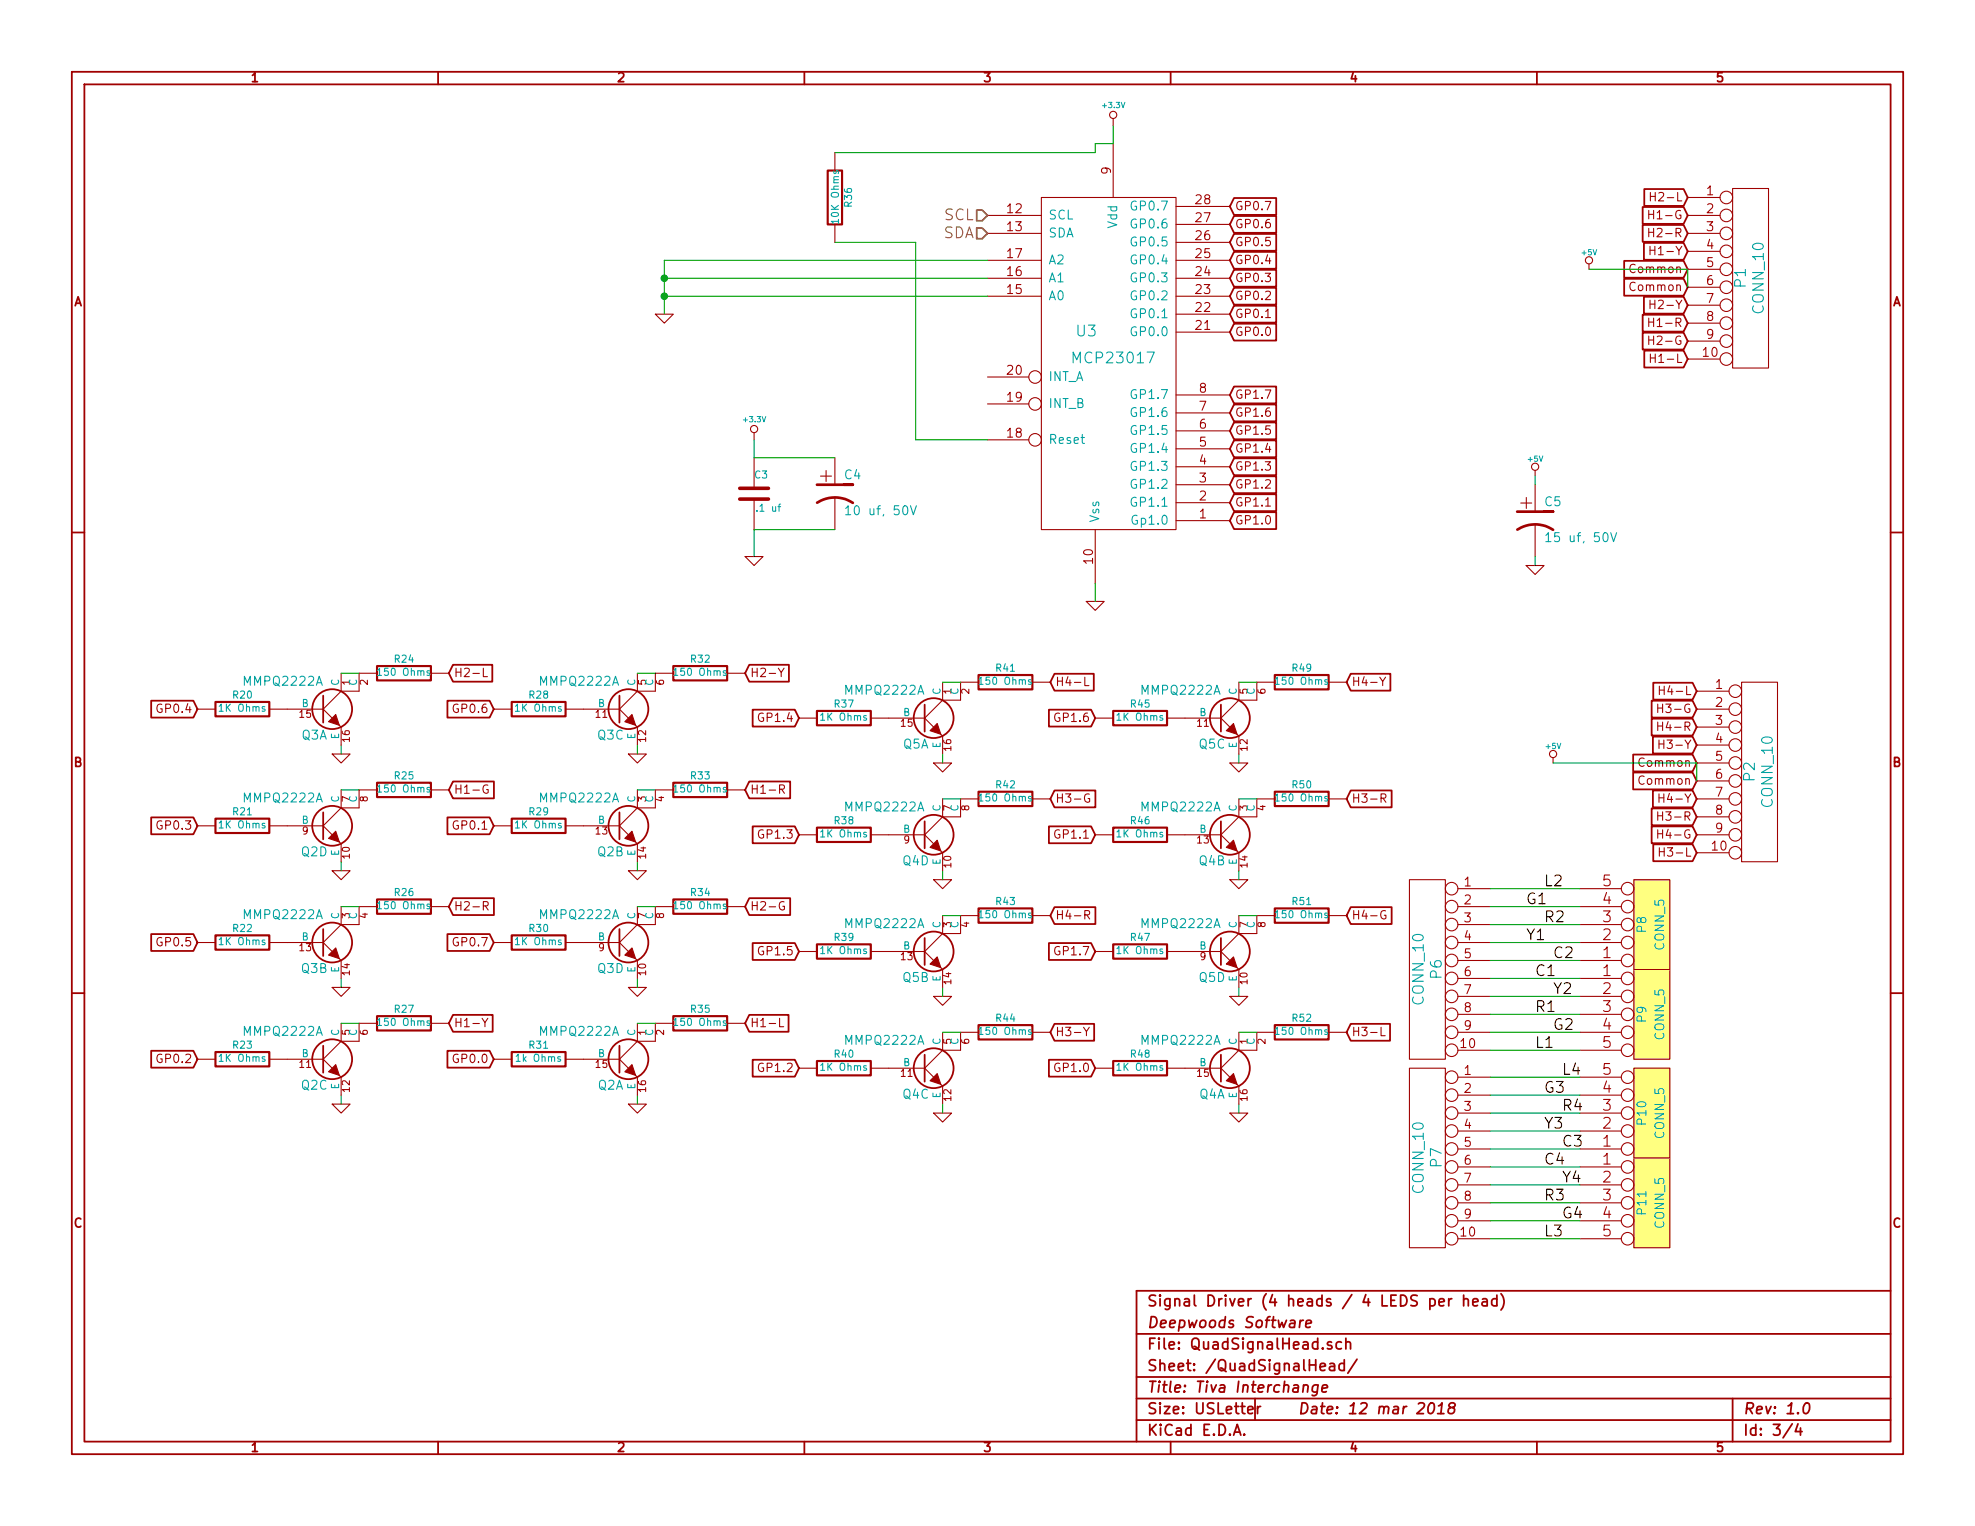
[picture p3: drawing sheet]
EESchema Schematic File Version 2
LIBS:mmpq2222a
LIBS:power
LIBS:device
LIBS:transistors
LIBS:conn
LIBS:linear
LIBS:regul
LIBS:74xx
LIBS:cmos4000
LIBS:adc-dac
LIBS:memory
LIBS:xilinx
LIBS:special
LIBS:microcontrollers
LIBS:dsp
LIBS:microchip
LIBS:analog_switches
LIBS:motorola
LIBS:texas
LIBS:intel
LIBS:audio
LIBS:interface
LIBS:digital-audio
LIBS:philips
LIBS:display
LIBS:cypress
LIBS:siliconi
LIBS:opto
LIBS:atmel
LIBS:contrib
LIBS:valves
LIBS:TivaInterchangeSMD-cache
EELAYER 27 0
EELAYER END
$Descr USLetter 11000 8500
encoding utf-8
Sheet 3 4
Title "Tiva Interchange"
Date "12 mar 2018"
Rev "1.0"
Comp "Deepwoods Software"
Comment1 "Signal Driver (4 heads / 4 LEDS per head)"
Comment2 ""
Comment3 ""
Comment4 ""
$EndDescr
$Comp
L MCP23017 U3
U 1 1
P 6200 2000
F 0 "U3" H 6050 2150 60  0000 C CNN
F 1 "MCP23017" H 6200 2000 60  0000 C CNN
F 2 "~" H 6200 2000 60  0000 C CNN
F 3 "~" H 6200 2000 60  0000 C CNN
	1    6200 2000
	1    0    0    -1  
$EndComp
$Comp
L R R20
U 1 1
P 1350 3950
F 0 "R20" V 1430 3950 40  0000 C CNN
F 1 "1K Ohms" V 1357 3951 40  0000 C CNN
F 2 "~" V 1280 3950 30  0000 C CNN
F 3 "~" H 1350 3950 30  0000 C CNN
	1    1350 3950
	0    -1   -1   0   
$EndComp
$Comp
L R R24
U 1 1
P 2250 3750
F 0 "R24" V 2330 3750 40  0000 C CNN
F 1 "150 Ohms" V 2257 3751 40  0000 C CNN
F 2 "~" V 2180 3750 30  0000 C CNN
F 3 "~" H 2250 3750 30  0000 C CNN
	1    2250 3750
	0    -1   -1   0   
$EndComp
$Comp
L GND #PWR038
U 1 1
P 1900 4200
F 0 "#PWR038" H 1900 4200 30  0001 C CNN
F 1 "GND" H 1900 4130 30  0001 C CNN
F 2 "" H 1900 4200 60  0000 C CNN
F 3 "" H 1900 4200 60  0000 C CNN
	1    1900 4200
	1    0    0    -1  
$EndComp
$Comp
L R R21
U 1 1
P 1350 4600
F 0 "R21" V 1430 4600 40  0000 C CNN
F 1 "1K Ohms" V 1357 4601 40  0000 C CNN
F 2 "~" V 1280 4600 30  0000 C CNN
F 3 "~" H 1350 4600 30  0000 C CNN
	1    1350 4600
	0    -1   -1   0   
$EndComp
$Comp
L R R25
U 1 1
P 2250 4400
F 0 "R25" V 2330 4400 40  0000 C CNN
F 1 "150 Ohms" V 2257 4401 40  0000 C CNN
F 2 "~" V 2180 4400 30  0000 C CNN
F 3 "~" H 2250 4400 30  0000 C CNN
	1    2250 4400
	0    -1   -1   0   
$EndComp
$Comp
L GND #PWR039
U 1 1
P 1900 4850
F 0 "#PWR039" H 1900 4850 30  0001 C CNN
F 1 "GND" H 1900 4780 30  0001 C CNN
F 2 "" H 1900 4850 60  0000 C CNN
F 3 "" H 1900 4850 60  0000 C CNN
	1    1900 4850
	1    0    0    -1  
$EndComp
$Comp
L R R22
U 1 1
P 1350 5250
F 0 "R22" V 1430 5250 40  0000 C CNN
F 1 "1K Ohms" V 1357 5251 40  0000 C CNN
F 2 "~" V 1280 5250 30  0000 C CNN
F 3 "~" H 1350 5250 30  0000 C CNN
	1    1350 5250
	0    -1   -1   0   
$EndComp
$Comp
L R R26
U 1 1
P 2250 5050
F 0 "R26" V 2330 5050 40  0000 C CNN
F 1 "150 Ohms" V 2257 5051 40  0000 C CNN
F 2 "~" V 2180 5050 30  0000 C CNN
F 3 "~" H 2250 5050 30  0000 C CNN
	1    2250 5050
	0    -1   -1   0   
$EndComp
$Comp
L GND #PWR040
U 1 1
P 1900 5500
F 0 "#PWR040" H 1900 5500 30  0001 C CNN
F 1 "GND" H 1900 5430 30  0001 C CNN
F 2 "" H 1900 5500 60  0000 C CNN
F 3 "" H 1900 5500 60  0000 C CNN
	1    1900 5500
	1    0    0    -1  
$EndComp
$Comp
L R R23
U 1 1
P 1350 5900
F 0 "R23" V 1430 5900 40  0000 C CNN
F 1 "1K Ohms" V 1357 5901 40  0000 C CNN
F 2 "~" V 1280 5900 30  0000 C CNN
F 3 "~" H 1350 5900 30  0000 C CNN
	1    1350 5900
	0    -1   -1   0   
$EndComp
$Comp
L R R27
U 1 1
P 2250 5700
F 0 "R27" V 2330 5700 40  0000 C CNN
F 1 "150 Ohms" V 2257 5701 40  0000 C CNN
F 2 "~" V 2180 5700 30  0000 C CNN
F 3 "~" H 2250 5700 30  0000 C CNN
	1    2250 5700
	0    -1   -1   0   
$EndComp
$Comp
L GND #PWR041
U 1 1
P 1900 6150
F 0 "#PWR041" H 1900 6150 30  0001 C CNN
F 1 "GND" H 1900 6080 30  0001 C CNN
F 2 "" H 1900 6150 60  0000 C CNN
F 3 "" H 1900 6150 60  0000 C CNN
	1    1900 6150
	1    0    0    -1  
$EndComp
$Comp
L R R28
U 1 1
P 3000 3950
F 0 "R28" V 3080 3950 40  0000 C CNN
F 1 "1K Ohms" V 3007 3951 40  0000 C CNN
F 2 "~" V 2930 3950 30  0000 C CNN
F 3 "~" H 3000 3950 30  0000 C CNN
	1    3000 3950
	0    -1   -1   0   
$EndComp
$Comp
L R R32
U 1 1
P 3900 3750
F 0 "R32" V 3980 3750 40  0000 C CNN
F 1 "150 Ohms" V 3907 3751 40  0000 C CNN
F 2 "~" V 3830 3750 30  0000 C CNN
F 3 "~" H 3900 3750 30  0000 C CNN
	1    3900 3750
	0    -1   -1   0   
$EndComp
$Comp
L GND #PWR042
U 1 1
P 3550 4200
F 0 "#PWR042" H 3550 4200 30  0001 C CNN
F 1 "GND" H 3550 4130 30  0001 C CNN
F 2 "" H 3550 4200 60  0000 C CNN
F 3 "" H 3550 4200 60  0000 C CNN
	1    3550 4200
	1    0    0    -1  
$EndComp
$Comp
L R R29
U 1 1
P 3000 4600
F 0 "R29" V 3080 4600 40  0000 C CNN
F 1 "1K Ohms" V 3007 4601 40  0000 C CNN
F 2 "~" V 2930 4600 30  0000 C CNN
F 3 "~" H 3000 4600 30  0000 C CNN
	1    3000 4600
	0    -1   -1   0   
$EndComp
$Comp
L R R33
U 1 1
P 3900 4400
F 0 "R33" V 3980 4400 40  0000 C CNN
F 1 "150 Ohms" V 3907 4401 40  0000 C CNN
F 2 "~" V 3830 4400 30  0000 C CNN
F 3 "~" H 3900 4400 30  0000 C CNN
	1    3900 4400
	0    -1   -1   0   
$EndComp
$Comp
L GND #PWR043
U 1 1
P 3550 4850
F 0 "#PWR043" H 3550 4850 30  0001 C CNN
F 1 "GND" H 3550 4780 30  0001 C CNN
F 2 "" H 3550 4850 60  0000 C CNN
F 3 "" H 3550 4850 60  0000 C CNN
	1    3550 4850
	1    0    0    -1  
$EndComp
$Comp
L R R30
U 1 1
P 3000 5250
F 0 "R30" V 3080 5250 40  0000 C CNN
F 1 "1K Ohms" V 3007 5251 40  0000 C CNN
F 2 "~" V 2930 5250 30  0000 C CNN
F 3 "~" H 3000 5250 30  0000 C CNN
	1    3000 5250
	0    -1   -1   0   
$EndComp
$Comp
L R R34
U 1 1
P 3900 5050
F 0 "R34" V 3980 5050 40  0000 C CNN
F 1 "150 Ohms" V 3907 5051 40  0000 C CNN
F 2 "~" V 3830 5050 30  0000 C CNN
F 3 "~" H 3900 5050 30  0000 C CNN
	1    3900 5050
	0    -1   -1   0   
$EndComp
$Comp
L GND #PWR044
U 1 1
P 3550 5500
F 0 "#PWR044" H 3550 5500 30  0001 C CNN
F 1 "GND" H 3550 5430 30  0001 C CNN
F 2 "" H 3550 5500 60  0000 C CNN
F 3 "" H 3550 5500 60  0000 C CNN
	1    3550 5500
	1    0    0    -1  
$EndComp
$Comp
L R R31
U 1 1
P 3000 5900
F 0 "R31" V 3080 5900 40  0000 C CNN
F 1 "1k Ohms" V 3007 5901 40  0000 C CNN
F 2 "~" V 2930 5900 30  0000 C CNN
F 3 "~" H 3000 5900 30  0000 C CNN
	1    3000 5900
	0    -1   -1   0   
$EndComp
$Comp
L R R35
U 1 1
P 3900 5700
F 0 "R35" V 3980 5700 40  0000 C CNN
F 1 "150 Ohms" V 3907 5701 40  0000 C CNN
F 2 "~" V 3830 5700 30  0000 C CNN
F 3 "~" H 3900 5700 30  0000 C CNN
	1    3900 5700
	0    -1   -1   0   
$EndComp
$Comp
L GND #PWR045
U 1 1
P 3550 6150
F 0 "#PWR045" H 3550 6150 30  0001 C CNN
F 1 "GND" H 3550 6080 30  0001 C CNN
F 2 "" H 3550 6150 60  0000 C CNN
F 3 "" H 3550 6150 60  0000 C CNN
	1    3550 6150
	1    0    0    -1  
$EndComp
$Comp
L R R37
U 1 1
P 4700 4000
F 0 "R37" V 4780 4000 40  0000 C CNN
F 1 "1K Ohms" V 4707 4001 40  0000 C CNN
F 2 "~" V 4630 4000 30  0000 C CNN
F 3 "~" H 4700 4000 30  0000 C CNN
	1    4700 4000
	0    -1   -1   0   
$EndComp
$Comp
L R R41
U 1 1
P 5600 3800
F 0 "R41" V 5680 3800 40  0000 C CNN
F 1 "150 Ohms" V 5607 3801 40  0000 C CNN
F 2 "~" V 5530 3800 30  0000 C CNN
F 3 "~" H 5600 3800 30  0000 C CNN
	1    5600 3800
	0    -1   -1   0   
$EndComp
$Comp
L GND #PWR046
U 1 1
P 5250 4250
F 0 "#PWR046" H 5250 4250 30  0001 C CNN
F 1 "GND" H 5250 4180 30  0001 C CNN
F 2 "" H 5250 4250 60  0000 C CNN
F 3 "" H 5250 4250 60  0000 C CNN
	1    5250 4250
	1    0    0    -1  
$EndComp
$Comp
L R R38
U 1 1
P 4700 4650
F 0 "R38" V 4780 4650 40  0000 C CNN
F 1 "1K Ohms" V 4707 4651 40  0000 C CNN
F 2 "~" V 4630 4650 30  0000 C CNN
F 3 "~" H 4700 4650 30  0000 C CNN
	1    4700 4650
	0    -1   -1   0   
$EndComp
$Comp
L R R42
U 1 1
P 5600 4450
F 0 "R42" V 5680 4450 40  0000 C CNN
F 1 "150 Ohms" V 5607 4451 40  0000 C CNN
F 2 "~" V 5530 4450 30  0000 C CNN
F 3 "~" H 5600 4450 30  0000 C CNN
	1    5600 4450
	0    -1   -1   0   
$EndComp
$Comp
L GND #PWR047
U 1 1
P 5250 4900
F 0 "#PWR047" H 5250 4900 30  0001 C CNN
F 1 "GND" H 5250 4830 30  0001 C CNN
F 2 "" H 5250 4900 60  0000 C CNN
F 3 "" H 5250 4900 60  0000 C CNN
	1    5250 4900
	1    0    0    -1  
$EndComp
$Comp
L R R39
U 1 1
P 4700 5300
F 0 "R39" V 4780 5300 40  0000 C CNN
F 1 "1K Ohms" V 4707 5301 40  0000 C CNN
F 2 "~" V 4630 5300 30  0000 C CNN
F 3 "~" H 4700 5300 30  0000 C CNN
	1    4700 5300
	0    -1   -1   0   
$EndComp
$Comp
L R R43
U 1 1
P 5600 5100
F 0 "R43" V 5680 5100 40  0000 C CNN
F 1 "150 Ohms" V 5607 5101 40  0000 C CNN
F 2 "~" V 5530 5100 30  0000 C CNN
F 3 "~" H 5600 5100 30  0000 C CNN
	1    5600 5100
	0    -1   -1   0   
$EndComp
$Comp
L GND #PWR048
U 1 1
P 5250 5550
F 0 "#PWR048" H 5250 5550 30  0001 C CNN
F 1 "GND" H 5250 5480 30  0001 C CNN
F 2 "" H 5250 5550 60  0000 C CNN
F 3 "" H 5250 5550 60  0000 C CNN
	1    5250 5550
	1    0    0    -1  
$EndComp
$Comp
L R R40
U 1 1
P 4700 5950
F 0 "R40" V 4780 5950 40  0000 C CNN
F 1 "1K Ohms" V 4707 5951 40  0000 C CNN
F 2 "~" V 4630 5950 30  0000 C CNN
F 3 "~" H 4700 5950 30  0000 C CNN
	1    4700 5950
	0    -1   -1   0   
$EndComp
$Comp
L R R44
U 1 1
P 5600 5750
F 0 "R44" V 5680 5750 40  0000 C CNN
F 1 "150 Ohms" V 5607 5751 40  0000 C CNN
F 2 "~" V 5530 5750 30  0000 C CNN
F 3 "~" H 5600 5750 30  0000 C CNN
	1    5600 5750
	0    -1   -1   0   
$EndComp
$Comp
L GND #PWR049
U 1 1
P 5250 6200
F 0 "#PWR049" H 5250 6200 30  0001 C CNN
F 1 "GND" H 5250 6130 30  0001 C CNN
F 2 "" H 5250 6200 60  0000 C CNN
F 3 "" H 5250 6200 60  0000 C CNN
	1    5250 6200
	1    0    0    -1  
$EndComp
$Comp
L R R45
U 1 1
P 6350 4000
F 0 "R45" V 6430 4000 40  0000 C CNN
F 1 "1K Ohms" V 6357 4001 40  0000 C CNN
F 2 "~" V 6280 4000 30  0000 C CNN
F 3 "~" H 6350 4000 30  0000 C CNN
	1    6350 4000
	0    -1   -1   0   
$EndComp
$Comp
L R R49
U 1 1
P 7250 3800
F 0 "R49" V 7330 3800 40  0000 C CNN
F 1 "150 Ohms" V 7257 3801 40  0000 C CNN
F 2 "~" V 7180 3800 30  0000 C CNN
F 3 "~" H 7250 3800 30  0000 C CNN
	1    7250 3800
	0    -1   -1   0   
$EndComp
$Comp
L GND #PWR050
U 1 1
P 6900 4250
F 0 "#PWR050" H 6900 4250 30  0001 C CNN
F 1 "GND" H 6900 4180 30  0001 C CNN
F 2 "" H 6900 4250 60  0000 C CNN
F 3 "" H 6900 4250 60  0000 C CNN
	1    6900 4250
	1    0    0    -1  
$EndComp
$Comp
L R R46
U 1 1
P 6350 4650
F 0 "R46" V 6430 4650 40  0000 C CNN
F 1 "1K Ohms" V 6357 4651 40  0000 C CNN
F 2 "~" V 6280 4650 30  0000 C CNN
F 3 "~" H 6350 4650 30  0000 C CNN
	1    6350 4650
	0    -1   -1   0   
$EndComp
$Comp
L R R50
U 1 1
P 7250 4450
F 0 "R50" V 7330 4450 40  0000 C CNN
F 1 "150 Ohms" V 7257 4451 40  0000 C CNN
F 2 "~" V 7180 4450 30  0000 C CNN
F 3 "~" H 7250 4450 30  0000 C CNN
	1    7250 4450
	0    -1   -1   0   
$EndComp
$Comp
L GND #PWR051
U 1 1
P 6900 4900
F 0 "#PWR051" H 6900 4900 30  0001 C CNN
F 1 "GND" H 6900 4830 30  0001 C CNN
F 2 "" H 6900 4900 60  0000 C CNN
F 3 "" H 6900 4900 60  0000 C CNN
	1    6900 4900
	1    0    0    -1  
$EndComp
$Comp
L R R47
U 1 1
P 6350 5300
F 0 "R47" V 6430 5300 40  0000 C CNN
F 1 "1K Ohms" V 6357 5301 40  0000 C CNN
F 2 "~" V 6280 5300 30  0000 C CNN
F 3 "~" H 6350 5300 30  0000 C CNN
	1    6350 5300
	0    -1   -1   0   
$EndComp
$Comp
L R R51
U 1 1
P 7250 5100
F 0 "R51" V 7330 5100 40  0000 C CNN
F 1 "150 Ohms" V 7257 5101 40  0000 C CNN
F 2 "~" V 7180 5100 30  0000 C CNN
F 3 "~" H 7250 5100 30  0000 C CNN
	1    7250 5100
	0    -1   -1   0   
$EndComp
$Comp
L GND #PWR052
U 1 1
P 6900 5550
F 0 "#PWR052" H 6900 5550 30  0001 C CNN
F 1 "GND" H 6900 5480 30  0001 C CNN
F 2 "" H 6900 5550 60  0000 C CNN
F 3 "" H 6900 5550 60  0000 C CNN
	1    6900 5550
	1    0    0    -1  
$EndComp
$Comp
L R R48
U 1 1
P 6350 5950
F 0 "R48" V 6430 5950 40  0000 C CNN
F 1 "1K Ohms" V 6357 5951 40  0000 C CNN
F 2 "~" V 6280 5950 30  0000 C CNN
F 3 "~" H 6350 5950 30  0000 C CNN
	1    6350 5950
	0    -1   -1   0   
$EndComp
$Comp
L R R52
U 1 1
P 7250 5750
F 0 "R52" V 7330 5750 40  0000 C CNN
F 1 "150 Ohms" V 7257 5751 40  0000 C CNN
F 2 "~" V 7180 5750 30  0000 C CNN
F 3 "~" H 7250 5750 30  0000 C CNN
	1    7250 5750
	0    -1   -1   0   
$EndComp
$Comp
L GND #PWR053
U 1 1
P 6900 6200
F 0 "#PWR053" H 6900 6200 30  0001 C CNN
F 1 "GND" H 6900 6130 30  0001 C CNN
F 2 "" H 6900 6200 60  0000 C CNN
F 3 "" H 6900 6200 60  0000 C CNN
	1    6900 6200
	1    0    0    -1  
$EndComp
$Comp
L GND #PWR054
U 1 1
P 3700 1750
F 0 "#PWR054" H 3700 1750 30  0001 C CNN
F 1 "GND" H 3700 1680 30  0001 C CNN
F 2 "" H 3700 1750 60  0000 C CNN
F 3 "" H 3700 1750 60  0000 C CNN
	1    3700 1750
	1    0    0    -1  
$EndComp
$Comp
L +3.3V #PWR055
U 1 1
P 6200 700
F 0 "#PWR055" H 6200 800 30  0001 C CNN
F 1 "+3.3V" H 6200 810 30  0000 C CNN
F 2 "" H 6200 700 60  0000 C CNN
F 3 "" H 6200 700 60  0000 C CNN
	1    6200 700 
	1    0    0    -1  
$EndComp
$Comp
L GND #PWR056
U 1 1
P 6100 3350
F 0 "#PWR056" H 6100 3350 30  0001 C CNN
F 1 "GND" H 6100 3280 30  0001 C CNN
F 2 "" H 6100 3350 60  0000 C CNN
F 3 "" H 6100 3350 60  0000 C CNN
	1    6100 3350
	1    0    0    -1  
$EndComp
Text GLabel 6850 1150 2    47   Input ~ 0
GP0.7
Text GLabel 6850 1250 2    47   Input ~ 0
GP0.6
Text GLabel 6850 1350 2    47   Input ~ 0
GP0.5
Text GLabel 6850 1450 2    47   Input ~ 0
GP0.4
Text GLabel 6850 1550 2    47   Input ~ 0
GP0.3
Text GLabel 6850 1650 2    47   Input ~ 0
GP0.2
Text GLabel 6850 1750 2    47   Input ~ 0
GP0.1
Text GLabel 6850 1850 2    47   Input ~ 0
GP0.0
Text GLabel 6850 2200 2    47   Input ~ 0
GP1.7
Text GLabel 6850 2300 2    47   Input ~ 0
GP1.6
Text GLabel 6850 2400 2    47   Input ~ 0
GP1.5
Text GLabel 6850 2500 2    47   Input ~ 0
GP1.4
Text GLabel 6850 2600 2    47   Input ~ 0
GP1.3
Text GLabel 6850 2700 2    47   Input ~ 0
GP1.2
Text GLabel 6850 2800 2    47   Input ~ 0
GP1.1
Text GLabel 6850 2900 2    47   Input ~ 0
GP1.0
Text GLabel 2500 3750 2    47   Input ~ 0
H2-L
Text GLabel 2500 4400 2    47   Input ~ 0
H1-G
Text GLabel 2500 5050 2    47   Input ~ 0
H2-R
Text GLabel 2500 5700 2    47   Input ~ 0
H1-Y
Text GLabel 4150 3750 2    47   Input ~ 0
H2-Y
Text GLabel 4150 4400 2    47   Input ~ 0
H1-R
Text GLabel 4150 5050 2    47   Input ~ 0
H2-G
Text GLabel 4150 5700 2    47   Input ~ 0
H1-L
Text GLabel 5850 3800 2    47   Input ~ 0
H4-L
Text GLabel 7500 3800 2    47   Input ~ 0
H4-Y
Text GLabel 7500 5750 2    47   Input ~ 0
H3-L
Text GLabel 5850 5750 2    47   Input ~ 0
H3-Y
Text GLabel 5850 5100 2    47   Input ~ 0
H4-R
Text GLabel 5850 4450 2    47   Input ~ 0
H3-G
Text GLabel 7500 5100 2    47   Input ~ 0
H4-G
Text GLabel 7500 4450 2    47   Input ~ 0
H3-R
Text GLabel 1100 3950 0    47   Input ~ 0
GP0.4
Text GLabel 1100 5250 0    47   Input ~ 0
GP0.5
Text GLabel 2750 3950 0    47   Input ~ 0
GP0.6
Text GLabel 2750 5250 0    47   Input ~ 0
GP0.7
Text GLabel 2750 5900 0    47   Input ~ 0
GP0.0
Text GLabel 2750 4600 0    47   Input ~ 0
GP0.1
Text GLabel 1100 4600 0    47   Input ~ 0
GP0.3
Text GLabel 1100 5900 0    47   Input ~ 0
GP0.2
Text GLabel 4450 4000 0    47   Input ~ 0
GP1.4
Text GLabel 4450 4650 0    47   Input ~ 0
GP1.3
Text GLabel 4450 5300 0    47   Input ~ 0
GP1.5
Text GLabel 4450 5950 0    47   Input ~ 0
GP1.2
Text GLabel 6100 4000 0    47   Input ~ 0
GP1.6
Text GLabel 6100 4650 0    47   Input ~ 0
GP1.1
Text GLabel 6100 5300 0    47   Input ~ 0
GP1.7
Text GLabel 6100 5950 0    47   Input ~ 0
GP1.0
$Comp
L +5V #PWR057
U 1 1
P 8850 1500
F 0 "#PWR057" H 8850 1590 20  0001 C CNN
F 1 "+5V" H 8850 1590 30  0000 C CNN
F 2 "" H 8850 1500 60  0000 C CNN
F 3 "" H 8850 1500 60  0000 C CNN
	1    8850 1500
	1    0    0    -1  
$EndComp
$Comp
L +5V #PWR058
U 1 1
P 8650 4250
F 0 "#PWR058" H 8650 4340 20  0001 C CNN
F 1 "+5V" H 8650 4340 30  0000 C CNN
F 2 "" H 8650 4250 60  0000 C CNN
F 3 "" H 8650 4250 60  0000 C CNN
	1    8650 4250
	1    0    0    -1  
$EndComp
Text GLabel 9400 1500 0    47   Input ~ 0
Common
Text GLabel 9400 1100 0    47   Input ~ 0
H2-L
Text GLabel 9400 1200 0    47   Input ~ 0
H1-G
Text GLabel 9400 1300 0    47   Input ~ 0
H2-R
Text GLabel 9400 1400 0    47   Input ~ 0
H1-Y
Text GLabel 9400 1700 0    47   Input ~ 0
H2-Y
Text GLabel 9400 1800 0    47   Input ~ 0
H1-R
Text GLabel 9400 1900 0    47   Input ~ 0
H2-G
Text GLabel 9400 2000 0    47   Input ~ 0
H1-L
Text GLabel 9400 1600 0    47   Input ~ 0
Common
Text GLabel 9450 4250 0    47   Input ~ 0
Common
Text GLabel 9450 4350 0    47   Input ~ 0
Common
Text GLabel 9450 3850 0    47   Input ~ 0
H4-L
Text GLabel 9450 3950 0    47   Input ~ 0
H3-G
Text GLabel 9450 4050 0    47   Input ~ 0
H4-R
Text GLabel 9450 4150 0    47   Input ~ 0
H3-Y
Text GLabel 9450 4450 0    47   Input ~ 0
H4-Y
Text GLabel 9450 4550 0    47   Input ~ 0
H3-R
Text GLabel 9450 4650 0    47   Input ~ 0
H4-G
Text GLabel 9450 4750 0    47   Input ~ 0
H3-L
$Comp
L C C3
U 1 1
P 4200 2750
F 0 "C3" H 4200 2850 40  0000 L CNN
F 1 ".1 uf" H 4206 2665 40  0000 L CNN
F 2 "~" H 4238 2600 30  0000 C CNN
F 3 "~" H 4200 2750 60  0000 C CNN
	1    4200 2750
	1    0    0    -1  
$EndComp
$Comp
L +3.3V #PWR059
U 1 1
P 4200 2450
F 0 "#PWR059" H 4200 2550 30  0001 C CNN
F 1 "+3.3V" H 4200 2560 30  0000 C CNN
F 2 "" H 4200 2450 60  0000 C CNN
F 3 "" H 4200 2450 60  0000 C CNN
	1    4200 2450
	1    0    0    -1  
$EndComp
$Comp
L GND #PWR060
U 1 1
P 4200 3100
F 0 "#PWR060" H 4200 3100 30  0001 C CNN
F 1 "GND" H 4200 3030 30  0001 C CNN
F 2 "" H 4200 3100 60  0000 C CNN
F 3 "" H 4200 3100 60  0000 C CNN
	1    4200 3100
	1    0    0    -1  
$EndComp
$Comp
L CP1 C4
U 1 1
P 4650 2750
F 0 "C4" H 4700 2850 50  0000 L CNN
F 1 "10 uf, 50V" H 4700 2650 50  0000 L CNN
F 2 "~" H 4650 2750 60  0000 C CNN
F 3 "~" H 4650 2750 60  0000 C CNN
	1    4650 2750
	1    0    0    -1  
$EndComp
$Comp
L CP1 C5
U 1 1
P 8550 2900
F 0 "C5" H 8600 3000 50  0000 L CNN
F 1 "15 uf, 50V" H 8600 2800 50  0000 L CNN
F 2 "~" H 8550 2900 60  0000 C CNN
F 3 "~" H 8550 2900 60  0000 C CNN
	1    8550 2900
	1    0    0    -1  
$EndComp
$Comp
L +5V #PWR061
U 1 1
P 8550 2650
F 0 "#PWR061" H 8550 2740 20  0001 C CNN
F 1 "+5V" H 8550 2740 30  0000 C CNN
F 2 "" H 8550 2650 60  0000 C CNN
F 3 "" H 8550 2650 60  0000 C CNN
	1    8550 2650
	1    0    0    -1  
$EndComp
$Comp
L GND #PWR062
U 1 1
P 8550 3150
F 0 "#PWR062" H 8550 3150 30  0001 C CNN
F 1 "GND" H 8550 3080 30  0001 C CNN
F 2 "" H 8550 3150 60  0000 C CNN
F 3 "" H 8550 3150 60  0000 C CNN
	1    8550 3150
	1    0    0    -1  
$EndComp
Text HLabel 5500 1200 0    60   Input ~ 0
SCL
Text HLabel 5500 1300 0    60   Input ~ 0
SDA
$Comp
L R R36
U 1 1
P 4650 1100
F 0 "R36" V 4730 1100 40  0000 C CNN
F 1 "10K Ohms" V 4657 1101 40  0000 C CNN
F 2 "~" V 4580 1100 30  0000 C CNN
F 3 "~" H 4650 1100 30  0000 C CNN
	1    4650 1100
	1    0    0    -1  
$EndComp
$Comp
L CONN_10 P1
U 1 1
P 9750 1550
F 0 "P1" V 9700 1550 60  0000 C CNN
F 1 "CONN_10" V 9800 1550 60  0000 C CNN
F 2 "~" H 9750 1550 60  0000 C CNN
F 3 "~" H 9750 1550 60  0000 C CNN
	1    9750 1550
	1    0    0    -1  
$EndComp
Wire Wire Line
	1900 4150 1900 4200
Wire Wire Line
	1900 4800 1900 4850
Wire Wire Line
	1900 5450 1900 5500
Wire Wire Line
	1900 6100 1900 6150
Wire Wire Line
	3550 4150 3550 4200
Wire Wire Line
	3550 4800 3550 4850
Wire Wire Line
	3550 5450 3550 5500
Wire Wire Line
	3550 6100 3550 6150
Wire Wire Line
	5250 4200 5250 4250
Wire Wire Line
	5250 4850 5250 4900
Wire Wire Line
	5250 5500 5250 5550
Wire Wire Line
	5250 6150 5250 6200
Wire Wire Line
	6900 4200 6900 4250
Wire Wire Line
	6900 4850 6900 4900
Wire Wire Line
	6900 5500 6900 5550
Wire Wire Line
	6900 6150 6900 6200
Wire Wire Line
	3700 1550 5500 1550
Wire Wire Line
	3700 1650 5500 1650
Wire Wire Line
	3700 1450 3700 1750
Connection ~ 3700 1650
Wire Wire Line
	4650 850  6100 850 
Wire Wire Line
	6100 850  6100 800 
Wire Wire Line
	6100 800  6200 800 
Wire Wire Line
	4650 1350 5100 1350
Wire Wire Line
	5100 1350 5100 2450
Wire Wire Line
	5100 2450 5500 2450
Wire Wire Line
	6200 800  6200 700 
Wire Wire Line
	6100 3350 6100 3250
Wire Wire Line
	4200 2550 4200 2450
Wire Wire Line
	4200 2950 4200 3100
Wire Wire Line
	4650 2550 4200 2550
Wire Wire Line
	4650 2950 4200 2950
Wire Wire Line
	8550 2650 8550 2700
Wire Wire Line
	8550 3100 8550 3150
Connection ~ 3700 1550
Wire Wire Line
	3700 1450 5500 1450
Wire Wire Line
	8850 1500 9400 1500
Wire Wire Line
	9400 1500 9400 1600
$Comp
L CONN_10 P2
U 1 1
P 9800 4300
F 0 "P2" V 9750 4300 60  0000 C CNN
F 1 "CONN_10" V 9850 4300 60  0000 C CNN
F 2 "~" H 9800 4300 60  0000 C CNN
F 3 "~" H 9800 4300 60  0000 C CNN
	1    9800 4300
	1    0    0    -1  
$EndComp
Wire Wire Line
	9450 4350 9450 4250
Wire Wire Line
	9450 4250 8650 4250
$Comp
L MMPQ2222A Q3
U 1 1
P 1800 3950
F 0 "Q3" H 1800 3800 50  0000 R CNN
F 1 "MMPQ2222A" H 1800 4100 50  0000 R CNN
F 2 "~" H 1800 3950 60  0000 C CNN
F 3 "~" H 1800 3950 60  0000 C CNN
	1    1800 3950
	1    0    0    -1  
$EndComp
Wire Wire Line
	2000 3750 1900 3750
$Comp
L MMPQ2222A Q2
U 4 1
P 1800 4600
F 0 "Q2" H 1800 4450 50  0000 R CNN
F 1 "MMPQ2222A" H 1800 4750 50  0000 R CNN
F 2 "~" H 1800 4600 60  0000 C CNN
F 3 "~" H 1800 4600 60  0000 C CNN
	4    1800 4600
	1    0    0    -1  
$EndComp
Wire Wire Line
	2000 4400 1900 4400
$Comp
L MMPQ2222A Q3
U 2 1
P 1800 5250
F 0 "Q3" H 1800 5100 50  0000 R CNN
F 1 "MMPQ2222A" H 1800 5400 50  0000 R CNN
F 2 "~" H 1800 5250 60  0000 C CNN
F 3 "~" H 1800 5250 60  0000 C CNN
	2    1800 5250
	1    0    0    -1  
$EndComp
$Comp
L MMPQ2222A Q2
U 3 1
P 1800 5900
F 0 "Q2" H 1800 5750 50  0000 R CNN
F 1 "MMPQ2222A" H 1800 6050 50  0000 R CNN
F 2 "~" H 1800 5900 60  0000 C CNN
F 3 "~" H 1800 5900 60  0000 C CNN
	3    1800 5900
	1    0    0    -1  
$EndComp
Wire Wire Line
	2000 5050 1900 5050
Wire Wire Line
	1900 5700 2000 5700
$Comp
L MMPQ2222A Q3
U 3 1
P 3450 3950
F 0 "Q3" H 3450 3800 50  0000 R CNN
F 1 "MMPQ2222A" H 3450 4100 50  0000 R CNN
F 2 "~" H 3450 3950 60  0000 C CNN
F 3 "~" H 3450 3950 60  0000 C CNN
	3    3450 3950
	1    0    0    -1  
$EndComp
$Comp
L MMPQ2222A Q2
U 2 1
P 3450 4600
F 0 "Q2" H 3450 4450 50  0000 R CNN
F 1 "MMPQ2222A" H 3450 4750 50  0000 R CNN
F 2 "~" H 3450 4600 60  0000 C CNN
F 3 "~" H 3450 4600 60  0000 C CNN
	2    3450 4600
	1    0    0    -1  
$EndComp
$Comp
L MMPQ2222A Q3
U 4 1
P 3450 5250
F 0 "Q3" H 3450 5100 50  0000 R CNN
F 1 "MMPQ2222A" H 3450 5400 50  0000 R CNN
F 2 "~" H 3450 5250 60  0000 C CNN
F 3 "~" H 3450 5250 60  0000 C CNN
	4    3450 5250
	1    0    0    -1  
$EndComp
$Comp
L MMPQ2222A Q2
U 1 1
P 3450 5900
F 0 "Q2" H 3450 5750 50  0000 R CNN
F 1 "MMPQ2222A" H 3450 6050 50  0000 R CNN
F 2 "~" H 3450 5900 60  0000 C CNN
F 3 "~" H 3450 5900 60  0000 C CNN
	1    3450 5900
	1    0    0    -1  
$EndComp
Wire Wire Line
	3650 5700 3550 5700
Wire Wire Line
	3650 5050 3550 5050
Wire Wire Line
	3650 4400 3550 4400
Wire Wire Line
	3650 3750 3550 3750
$Comp
L MMPQ2222A Q5
U 1 1
P 5150 4000
F 0 "Q5" H 5150 3850 50  0000 R CNN
F 1 "MMPQ2222A" H 5150 4150 50  0000 R CNN
F 2 "~" H 5150 4000 60  0000 C CNN
F 3 "~" H 5150 4000 60  0000 C CNN
	1    5150 4000
	1    0    0    -1  
$EndComp
$Comp
L MMPQ2222A Q4
U 4 1
P 5150 4650
F 0 "Q4" H 5150 4500 50  0000 R CNN
F 1 "MMPQ2222A" H 5150 4800 50  0000 R CNN
F 2 "~" H 5150 4650 60  0000 C CNN
F 3 "~" H 5150 4650 60  0000 C CNN
	4    5150 4650
	1    0    0    -1  
$EndComp
$Comp
L MMPQ2222A Q5
U 2 1
P 5150 5300
F 0 "Q5" H 5150 5150 50  0000 R CNN
F 1 "MMPQ2222A" H 5150 5450 50  0000 R CNN
F 2 "~" H 5150 5300 60  0000 C CNN
F 3 "~" H 5150 5300 60  0000 C CNN
	2    5150 5300
	1    0    0    -1  
$EndComp
$Comp
L MMPQ2222A Q4
U 3 1
P 5150 5950
F 0 "Q4" H 5150 5800 50  0000 R CNN
F 1 "MMPQ2222A" H 5150 6100 50  0000 R CNN
F 2 "~" H 5150 5950 60  0000 C CNN
F 3 "~" H 5150 5950 60  0000 C CNN
	3    5150 5950
	1    0    0    -1  
$EndComp
Wire Wire Line
	5350 3800 5250 3800
Wire Wire Line
	5350 4450 5250 4450
Wire Wire Line
	5350 5100 5250 5100
Wire Wire Line
	5350 5750 5250 5750
$Comp
L MMPQ2222A Q5
U 3 1
P 6800 4000
F 0 "Q5" H 6800 3850 50  0000 R CNN
F 1 "MMPQ2222A" H 6800 4150 50  0000 R CNN
F 2 "~" H 6800 4000 60  0000 C CNN
F 3 "~" H 6800 4000 60  0000 C CNN
	3    6800 4000
	1    0    0    -1  
$EndComp
$Comp
L MMPQ2222A Q4
U 2 1
P 6800 4650
F 0 "Q4" H 6800 4500 50  0000 R CNN
F 1 "MMPQ2222A" H 6800 4800 50  0000 R CNN
F 2 "~" H 6800 4650 60  0000 C CNN
F 3 "~" H 6800 4650 60  0000 C CNN
	2    6800 4650
	1    0    0    -1  
$EndComp
$Comp
L MMPQ2222A Q5
U 4 1
P 6800 5300
F 0 "Q5" H 6800 5150 50  0000 R CNN
F 1 "MMPQ2222A" H 6800 5450 50  0000 R CNN
F 2 "~" H 6800 5300 60  0000 C CNN
F 3 "~" H 6800 5300 60  0000 C CNN
	4    6800 5300
	1    0    0    -1  
$EndComp
$Comp
L MMPQ2222A Q4
U 1 1
P 6800 5950
F 0 "Q4" H 6800 5800 50  0000 R CNN
F 1 "MMPQ2222A" H 6800 6100 50  0000 R CNN
F 2 "~" H 6800 5950 60  0000 C CNN
F 3 "~" H 6800 5950 60  0000 C CNN
	1    6800 5950
	1    0    0    -1  
$EndComp
Wire Wire Line
	7000 5750 6900 5750
Wire Wire Line
	7000 5100 6900 5100
Wire Wire Line
	7000 4450 6900 4450
Wire Wire Line
	7000 3800 6900 3800
$Comp
L CONN_10 P7
U 1 1
P 7950 6450
F 0 "P7" V 7900 6450 60  0000 C CNN
F 1 "CONN_10" V 8000 6450 60  0000 C CNN
F 2 "PIN_ARRAY_5x2" H 7950 6450 60  0001 C CNN
F 3 "~" H 7950 6450 60  0000 C CNN
	1    7950 6450
	-1   0    0    -1  
$EndComp
$Comp
L CONN_5 P11
U 1 1
P 9200 6700
F 0 "P11" V 9150 6700 50  0000 C CNN
F 1 "CONN_5" V 9250 6700 50  0000 C CNN
F 2 "ScrewTerm_2.54-5" H 9200 6700 60  0001 C CNN
F 3 "~" H 9200 6700 60  0000 C CNN
	1    9200 6700
	1    0    0    -1  
$EndComp
$Comp
L CONN_5 P10
U 1 1
P 9200 6200
F 0 "P10" V 9150 6200 50  0000 C CNN
F 1 "CONN_5" V 9250 6200 50  0000 C CNN
F 2 "ScrewTerm_2.54-5" H 9200 6200 60  0001 C CNN
F 3 "~" H 9200 6200 60  0000 C CNN
	1    9200 6200
	1    0    0    1   
$EndComp
Wire Wire Line
	8300 6900 8800 6900
Wire Wire Line
	8300 6800 8800 6800
Wire Wire Line
	8300 6700 8800 6700
Wire Wire Line
	8300 6600 8800 6600
Wire Wire Line
	8300 6500 8800 6500
Wire Wire Line
	8300 6400 8800 6400
Wire Wire Line
	8300 6300 8800 6300
Wire Wire Line
	8300 6200 8800 6200
Wire Wire Line
	8300 6100 8800 6100
Wire Wire Line
	8300 6000 8800 6000
$Comp
L CONN_10 P6
U 1 1
P 7950 5400
F 0 "P6" V 7900 5400 60  0000 C CNN
F 1 "CONN_10" V 8000 5400 60  0000 C CNN
F 2 "PIN_ARRAY_5x2" H 7950 5400 60  0001 C CNN
F 3 "~" H 7950 5400 60  0000 C CNN
	1    7950 5400
	-1   0    0    -1  
$EndComp
$Comp
L CONN_5 P9
U 1 1
P 9200 5650
F 0 "P9" V 9150 5650 50  0000 C CNN
F 1 "CONN_5" V 9250 5650 50  0000 C CNN
F 2 "ScrewTerm_2.54-5" H 9200 5650 60  0001 C CNN
F 3 "~" H 9200 5650 60  0000 C CNN
	1    9200 5650
	1    0    0    -1  
$EndComp
$Comp
L CONN_5 P8
U 1 1
P 9200 5150
F 0 "P8" V 9150 5150 50  0000 C CNN
F 1 "CONN_5" V 9250 5150 50  0000 C CNN
F 2 "ScrewTerm_2.54-5" H 9200 5150 60  0001 C CNN
F 3 "~" H 9200 5150 60  0000 C CNN
	1    9200 5150
	1    0    0    1   
$EndComp
Wire Wire Line
	8300 5850 8800 5850
Wire Wire Line
	8300 5750 8800 5750
Wire Wire Line
	8300 5650 8800 5650
Wire Wire Line
	8300 5550 8800 5550
Wire Wire Line
	8300 5450 8800 5450
Wire Wire Line
	8300 5350 8800 5350
Wire Wire Line
	8300 5250 8800 5250
Wire Wire Line
	8300 5150 8800 5150
Wire Wire Line
	8300 5050 8800 5050
Wire Wire Line
	8300 4950 8800 4950
Text Label 8600 4950 0    60   ~ 0
L2
Text Label 8500 5050 0    60   ~ 0
G1
Text Label 8600 5150 0    60   ~ 0
R2
Text Label 8500 5250 0    60   ~ 0
Y1
Text Label 8650 5350 0    60   ~ 0
C2
Text Label 8550 5450 0    60   ~ 0
C1
Text Label 8650 5550 0    60   ~ 0
Y2
Text Label 8550 5650 0    60   ~ 0
R1
Text Label 8650 5750 0    60   ~ 0
G2
Text Label 8550 5850 0    60   ~ 0
L1
Text Label 8700 6000 0    60   ~ 0
L4
Text Label 8600 6100 0    60   ~ 0
G3
Text Label 8700 6200 0    60   ~ 0
R4
Text Label 8600 6300 0    60   ~ 0
Y3
Text Label 8700 6400 0    60   ~ 0
C3
Text Label 8600 6500 0    60   ~ 0
C4
Text Label 8700 6600 0    60   ~ 0
Y4
Text Label 8600 6700 0    60   ~ 0
R3
Text Label 8700 6800 0    60   ~ 0
G4
Text Label 8600 6900 0    60   ~ 0
L3
$EndSCHEMATC
